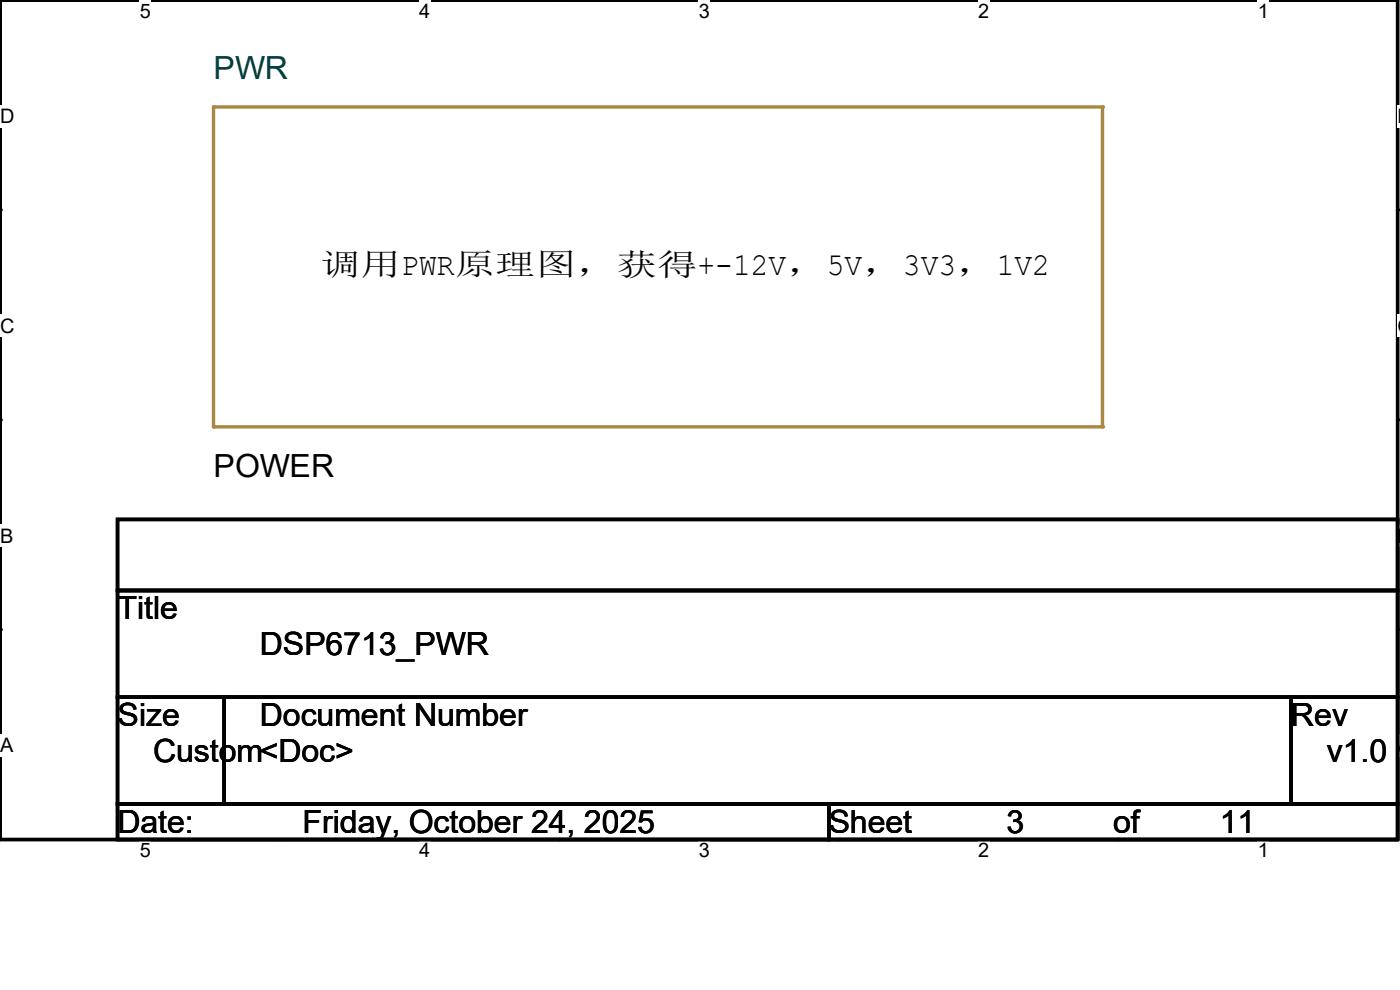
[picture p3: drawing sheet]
<svg xmlns="http://www.w3.org/2000/svg" width="297mm" height="210mm" viewBox="0 0 297 210" stroke-linecap="round" stroke-linejoin="round" font-family="sans-serif">
<path d="M0 0h296.5v178.1h-296.5z" fill="none" stroke="#000" stroke-width=".72"/>
<g fill="#fff">
<path d="M29.7 0h2.3v4.8h-2.3z"/>
<path d="M29.7 178.1h2.3v4.7h-2.3z"/>
</g>
<g fill="#000">
<circle cx="59.3" cy="0" r=".36"/>
<circle cx="59.3" cy="178.1" r=".36"/>
</g>
<g fill="#fff">
<path d="M88.9 0h2.4v4.8h-2.4z"/>
<path d="M88.9 178.1h2.4v4.7h-2.4z"/>
</g>
<g fill="#000">
<circle cx="118.6" cy="0" r=".36"/>
<circle cx="118.6" cy="178.1" r=".36"/>
</g>
<g fill="#fff">
<path d="M148.3 0h2.3v4.8h-2.3z"/>
<path d="M148.3 178.1h2.3v4.7h-2.3z"/>
</g>
<g fill="#000">
<circle cx="177.9" cy="0" r=".36"/>
<circle cx="177.9" cy="178.1" r=".36"/>
</g>
<g fill="#fff">
<path d="M207.5 0h2.4v4.8h-2.4z"/>
<path d="M207.5 178.1h2.4v4.7h-2.4z"/>
</g>
<g fill="#000">
<circle cx="237.2" cy="0" r=".36"/>
<circle cx="237.2" cy="178.1" r=".36"/>
</g>
<g fill="#fff">
<path d="M266.8 0h2.4v4.8h-2.4z"/>
<path d="M266.8 178.1h2.4v4.7h-2.4z"/>
<path d="M0 22.3h3.1v4.7h-3.1z"/>
<path d="M296.5 22.3h.5v4.7h-.5z"/>
<path d="M0 66.8h3.1v4.7h-3.1z"/>
<path d="M296.5 66.8h.5v4.7h-.5z"/>
</g>
<g fill="#000">
<circle cx="0" cy="44.5" r=".36"/>
<circle cx="296.5" cy="44.5" r=".36"/>
</g>
<g fill="#fff">
<path d="M0 111.3h2.9v4.7h-2.9z"/>
<path d="M296.5 111.3h.5v4.7h-.5z"/>
</g>
<g fill="#000">
<circle cx="0" cy="89.1" r=".36"/>
<circle cx="296.5" cy="89.1" r=".36"/>
</g>
<g fill="#fff">
<path d="M0 155.8h2.9v4.7h-2.9z"/>
<path d="M296.4 155.8h.6v4.7h-.6z"/>
</g>
<g fill="#000">
<circle cx="0" cy="133.6" r=".36"/>
<circle cx="296.5" cy="133.6" r=".36"/>
</g>
<path d="M24.9 110.2h271.6v15.1h-271.6zM24.9 125.3h271.6v22.6h-271.6zM24.9 147.9h22.7v22.6h-22.7zM47.6 147.9h226.3v22.6h-226.3zM273.9 147.9h22.6v22.6h-22.6zM24.9 170.5h150.9v7.6h-150.9zM175.8 170.5h120.7v7.6h-120.7z" fill="none" stroke="#000" stroke-width=".72"/>
<path d="M45.3 22.7h188.6" fill="none" stroke="#a84" stroke-width=".72"/>
<circle cx="233.9" cy="22.7" r=".36" fill="#a84"/>
<path d="M233.9 22.7v67.9" fill="none" stroke="#a84" stroke-width=".72"/>
<circle cx="233.9" cy="90.6" r=".36" fill="#a84"/>
<path d="M45.3 90.6h188.6" fill="none" stroke="#a84" stroke-width=".72"/>
<circle cx="45.3" cy="90.6" r=".36" fill="#a84"/>
<path d="M45.3 22.7v67.9" fill="none" stroke="#a84" stroke-width=".72"/>
<circle cx="45.3" cy="22.7" r=".36" fill="#a84"/>
<text font-size="6.8" fill="#004040" x="45.3" y="16.7">PWR</text>
<g font-size="6.8">
<text x="45.3" y="101.2">POWER</text>
<text x="24.9" y="131.4">Title</text>
<text x="55.1" y="138.9">DSP6713_PWR</text>
<text x="24.9" y="154">Size</text>
<text x="55.1" y="154">Document Number</text>
<text x="273.9" y="154">Rev</text>
<text x="32.5" y="161.5">Custom&lt;Doc&gt;</text>
<text x="281.5" y="161.5">v1.0</text>
<text x="24.9" y="176.6">Date:</text>
<text x="64.2" y="176.6">Friday, October 24, 2025</text>
<text x="175.8" y="176.6">Sheet</text>
<text x="213.5" y="176.6">3</text>
<text x="236.2" y="176.6">of</text>
<text x="258.8" y="176.6">11</text>
</g>
<text font-size="6.5" x="67.9" y="58.3">调用PWR原理图，获得+-12V，5V，3V3，1V2</text>
<g font-size="4.2">
<text x="29.7" y="3.9">5</text>
<text x="88.9" y="3.9">4</text>
<text x="148.3" y="3.9">3</text>
<text x="207.5" y="3.9">2</text>
<text x="266.8" y="3.9">1</text>
<text x="0" y="26.1">D</text>
<text x="296.5" y="26.1">D</text>
<text x="0" y="70.6">C</text>
<text x="296.5" y="70.6">C</text>
<text x="0" y="115.1">B</text>
<text x="296.5" y="115.1">B</text>
<text x="0" y="159.6">A</text>
<text x="296.5" y="159.6">A</text>
<text x="29.7" y="181.9">5</text>
<text x="88.9" y="181.9">4</text>
<text x="148.3" y="181.9">3</text>
<text x="207.5" y="181.9">2</text>
<text x="266.8" y="181.9">1</text>
</g>
</svg>
